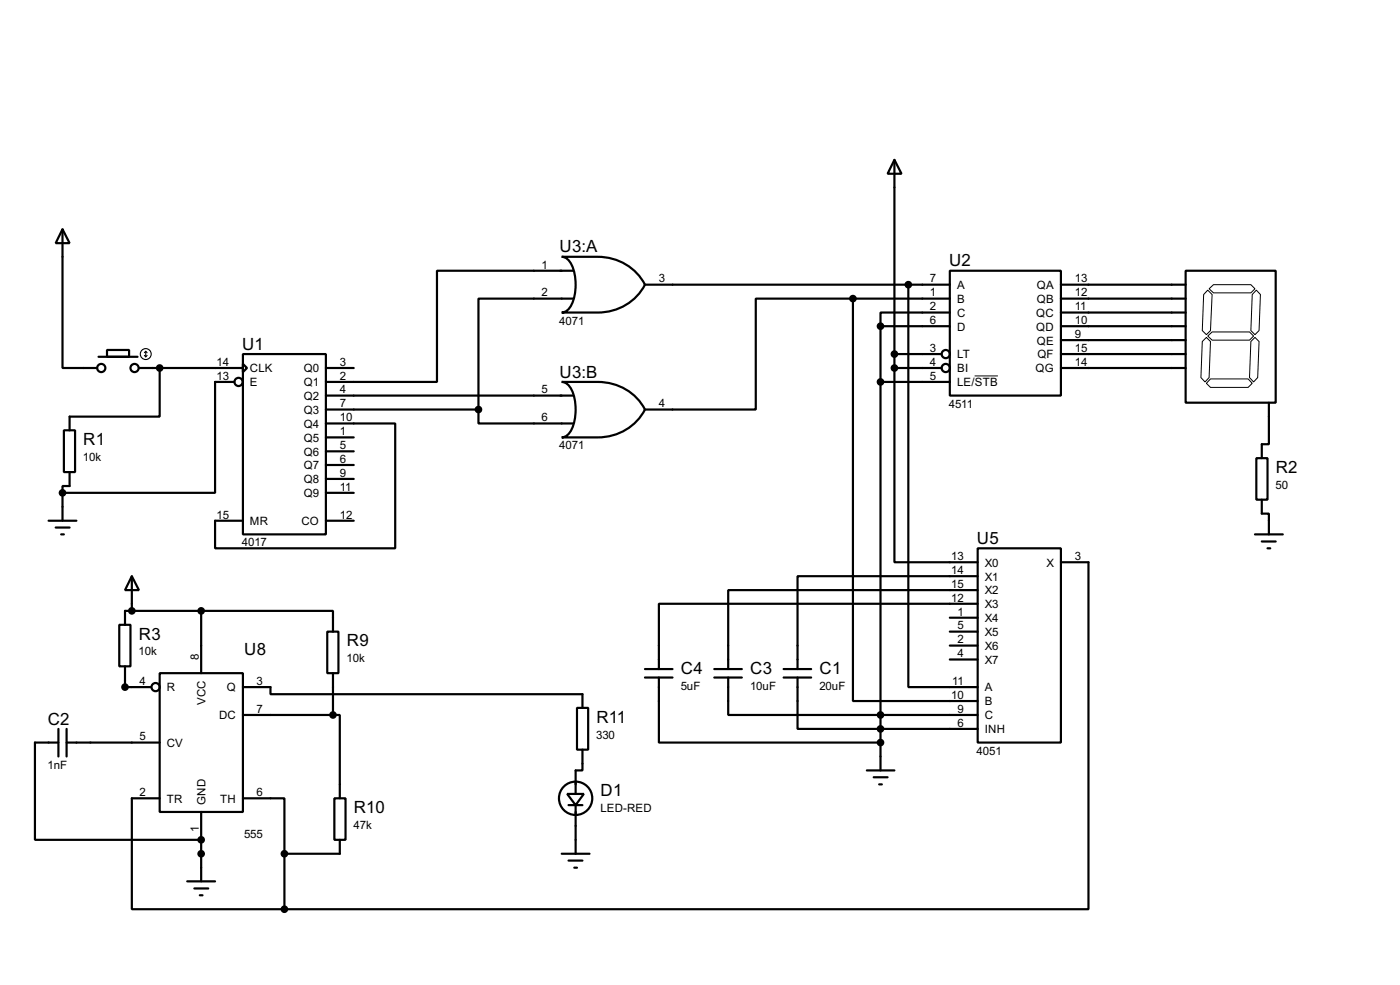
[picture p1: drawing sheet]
<svg xmlns="http://www.w3.org/2000/svg" width="256mm" height="180mm" viewBox="0 0 256 180" stroke-linecap="round" stroke-linejoin="round" font-family="sans-serif">
<g fill="none" stroke="#000" stroke-width=".4">
<path d="M163.9 29.3l1.3 2.5h-2.6zM163.9 29.3v38.1M11.5 42l1.3 2.5h-2.6zM11.5 42v25.4h6.3M102.9 47h6.6a9.6 9.6 0 0 1 8.7 5.1 9.6 9.6 0 0 1-8.7 5.1h-6.6a2.22 2.22 0 0 0 1.8-1.5 9.1 9.1 0 0 0-.3-7.8l-1-.8zM105 49.6h-24.9v20.3h-20.4M105 54.7h-17.3v20.3M118.2 52.1h55.8M156.3 54.7v73.6h22.8M156.3 54.7h-17.8v20.3h-20.3M156.3 54.7h17.7M161.3 59.7h12.7"/>
<path d="M161.3 59.7v81.3M166.4 52.1v73.7h12.7M174 49.6h20.4v22.8h-20.4zM174 57.2h-12.7v2.5M194.4 59.7h22.8M194.4 52.1h22.8M194.4 54.7h22.8M194.4 57.2h22.8M217.2 49.6h16.5v24.1h-16.5zM11.7 78.8h2.1v7.6h-2.1zM18.1 65.3h7.1M19.6 64.1h4.1v1.2h-4.1z"/>
<path d="M25.5 67.4h19M29.3 67.4v8.9h-16.5v2.5M43 69.9h-3.6v20.3h-27.9M44.5 64.8h15.2v33h-15.2zM44.5 66.6l.8 .8-.8 .7zM59.7 77.5h12.7v22.9h-33v-5.1h5.1M59.7 67.4h5.1M59.7 72.4h45.3M59.7 75h28M87.7 75v2.5h17.3M102.9 69.9h6.6a9.6 9.6 0 0 1 8.7 5.1 9.6 9.6 0 0 1-8.7 5.1h-6.6a2.22 2.22 0 0 0 1.8-1.5 9 9 0 0 0-.3-7.8l-1-.8zM161.3 69.9h12.7"/>
<path d="M163.9 67.4v35.5h15.2M163.9 67.4h8.6M163.9 64.8h8.6M194.4 67.4h22.8M194.4 64.8h22.8M194.4 62.3h22.8M232.5 73.7v7.6h-1.3v2.6M8.9 95.3h5.1M10.2 96.6h2.6M11.2 97.8h.5M11.5 90.2v5.1M12.8 86.4v2.6h-1.3v1.2"/>
<path d="M59.7 95.3h5.1M59.7 80.1h5.1M59.7 82.6h5.1M59.7 85.1h5.1M59.7 87.7h5.1M59.7 90.2h5.1M229.9 97.8h5.1M230.2 83.9h2v7.6h-2zM231.2 91.5v2.5h1.3v3.8M231.2 99.1h2.5M21.9 114.4h2v7.6h-2zM24.2 105.5l1.3 2.5h-2.6z"/>
<path d="M24.2 105.5v6.3M36.9 111.8h24.1v3.8M36.9 111.8v11.4M36.9 111.8h-14v2.6M60 115.6h2v7.6h-2zM174 113.1h5.1M174 115.6h5.1M174 118.2h5.1M179.1 100.4h15.3v35.5h-15.3zM179.1 105.5h-33v17M179.1 108h-45.7v14.5M179.1 110.5h-58.4v12"/>
<path d="M194.4 102.9h5v63.5h-147.3M232.2 100.4h.5M10.7 135.9h-4.3v17.8h30.5M10.7 133.4v5.1M12.2 135.9h17.1M12.2 133.4v5.1M22.9 122v3.8h4.8M29.3 123.2h15.2v25.4h-15.2zM44.5 125.8h5.1v1.3h57.1v2.5M44.5 130.9h16.5M61 130.9h1.3v15.2M61 123.2v7.7"/>
<path d="M105.7 129.6h2.1v7.6h-2.1zM106.7 137.2v3.8h-1.2v4.3M118.2 122.5h5M118.2 124h5M120.7 124v11.9h40.6M130.9 122.5h5M130.9 124h5M133.4 124v6.9h45.7M143.6 122.5h5M143.6 124h5M146.1 124v9.4h33M174 120.7h5.1"/>
<path d="M29.3 146.1h-5.1v20.3h27.9M36.9 148.6v12.7M44.5 146.1h7.6v10.2M52.1 156.3v10.1M61.3 146.1h2v7.6h-2zM62.3 153.7v2.6h-10.2M102.9 156.3h5.1M103.9 145.3h3.1l-1.5 2.1zM104.2 147.4h2.5M104.2 157.5h2.5M105.2 158.8h.5M105.5 147.4v8.9"/>
<path d="M158.8 141h5.1M160.1 142.3h2.5M161.1 143.6h.5M34.3 161.3h5.1M35.6 162.6h2.6M36.6 163.9h.5"/>
<circle cx="18.5" cy="67.4" r=".75"/>
<circle cx="24.6" cy="67.4" r=".75"/>
<circle cx="43.7" cy="69.9" r=".75"/>
<circle cx="173.2" cy="64.8" r=".75"/>
<circle cx="173.2" cy="67.4" r=".75"/>
<circle cx="28.5" cy="125.8" r=".75"/>
<circle cx="105.4" cy="146.1" r="3.1"/>
</g>
<circle cx="36.9" cy="153.7" r=".2" fill="#000"/>
<path d="M221.3 53.1l.8 .8-.3 6.6-.8 .8-.7-.8 .2-6.6zM221.5 52.9l.8-.8h6.9l.7 .8-.7 .7h-6.9zM230.2 53.1l.7 .8-.2 6.6-.8 .8-.7-.8 .2-6.6zM178.6 68.8h4.2M220.3 62.5l.7-.7 .8 .7-.3 6.6-.7 .8-.8-.8zM221.3 61.5l.8-.7h6.8l.8 .7-.8 .8h-6.8zM221.8 69.4h6.9l.7 .8-.7 .7h-6.9l-.8-.7zM229.2 62.5l.7-.7 .8 .7-.3 6.6-.7 .8-.8-.8z" fill="none" stroke="#000" stroke-width=".18"/>
<g fill="none" stroke="#000" stroke-width=".2">
<path d="M26.5 65.1l.2 .2M26.7 64.3v1M26.7 64.3l-.2 .3M26.7 64.3l.3 .3M27 65.1l-.3 .2"/>
<circle cx="26.7" cy="64.8" r="1"/>
</g>
<g fill="#000" stroke="#000" stroke-width=".4">
<circle cx="156.2" cy="54.7" r=".5"/>
<circle cx="161.3" cy="59.7" r=".5"/>
<circle cx="166.4" cy="52.1" r=".5"/>
<circle cx="29.2" cy="67.4" r=".5"/>
<circle cx="87.6" cy="75" r=".5"/>
<circle cx="161.3" cy="69.9" r=".5"/>
<circle cx="163.8" cy="64.8" r=".5"/>
<circle cx="163.8" cy="67.4" r=".5"/>
<circle cx="11.4" cy="90.2" r=".5"/>
<circle cx="24.1" cy="111.8" r=".5"/>
<circle cx="36.8" cy="111.8" r=".5"/>
<circle cx="22.9" cy="125.8" r=".5"/>
<circle cx="61" cy="130.9" r=".5"/>
<circle cx="161.3" cy="135.9" r=".5"/>
<circle cx="161.3" cy="133.4" r=".5"/>
<circle cx="161.3" cy="130.9" r=".5"/>
<circle cx="36.8" cy="153.7" r=".5"/>
<circle cx="36.8" cy="156.3" r=".5"/>
<circle cx="52.1" cy="156.3" r=".5"/>
<circle cx="52.1" cy="166.4" r=".5"/>
</g>
<g font-size="3.5">
<text x="102.5" y="46.2">U3:A</text>
<text x="173.9" y="48.7">U2</text>
<text x="44.4" y="64">U1</text>
<text x="102.5" y="69.1">U3:B</text>
<text x="15.3" y="81.5">R1</text>
<text x="233.7" y="86.6">R2</text>
<text x="179" y="99.6">U5</text>
<text x="25.5" y="117.1">R3</text>
<text x="44.8" y="119.9">U8</text>
<text x="63.6" y="118.3">R9</text>
<text x="124.8" y="123.4">C4</text>
<text x="137.5" y="123.4">C3</text>
<text x="150.2" y="123.4">C1</text>
<text x="8.8" y="132.6">C2</text>
<text x="109.3" y="132.3">R11</text>
<text x="64.8" y="148.8">R10</text>
<text x="110" y="145.8">D1</text>
</g>
<g font-size="2.4">
<text x="99.2" y="49.2">1</text>
<text x="120.7" y="51.7">3</text>
<text x="170.4" y="51.7">7</text>
<text x="175.3" y="52.9">A</text>
<text x="189.9" y="52.9">QA</text>
<text x="196.9" y="51.7">13</text>
<text x="99.2" y="54.3">2</text>
<text x="102.5" y="59.4">4071</text>
<text x="170.4" y="54.3">1</text>
<text x="170.4" y="56.8">2</text>
<text x="170.4" y="59.3">6</text>
<text x="175.3" y="55.4">B</text>
<text x="175.3" y="58">C</text>
<text x="189.8" y="58">QC</text>
<text x="189.9" y="55.4">QB</text>
<text x="196.9" y="54.3">12</text>
<text x="196.9" y="56.8">11</text>
<text x="196.9" y="59.3">10</text>
<text x="170.4" y="64.4">3</text>
<text x="175.3" y="60.5">D</text>
<text x="175.3" y="65.6">LT</text>
<text x="189.8" y="60.5">QD</text>
<text x="189.9" y="63.1">QE</text>
<text x="190" y="65.6">QF</text>
<text x="196.9" y="61.9">9</text>
<text x="196.9" y="64.4">15</text>
<text x="39.7" y="67">14</text>
<text x="39.7" y="69.5">13</text>
<text x="45.8" y="68.1">CLK</text>
<text x="45.8" y="70.7">E</text>
<text x="55.6" y="68.1">Q0</text>
<text x="55.6" y="70.7">Q1</text>
<text x="62.3" y="67">3</text>
<text x="62.3" y="69.5">2</text>
<text x="62.3" y="72">4</text>
<text x="99.2" y="72">5</text>
<text x="170.4" y="67">4</text>
<text x="170.4" y="69.5">5</text>
<text x="175.3" y="68.1">BI</text>
<text x="175.3" y="70.7">LE/STB</text>
<text x="189.7" y="68.1">QG</text>
<text x="196.9" y="67">14</text>
<text x="55.6" y="73.2">Q2</text>
<text x="55.6" y="75.8">Q3</text>
<text x="62.3" y="74.6">7</text>
<text x="62.3" y="77.1">10</text>
<text x="99.2" y="77.1">6</text>
<text x="120.7" y="74.6">4</text>
<text x="173.8" y="74.6">4511</text>
<text x="55.6" y="78.3">Q4</text>
<text x="55.6" y="80.8">Q5</text>
<text x="55.6" y="83.4">Q6</text>
<text x="62.3" y="79.7">1</text>
<text x="62.3" y="82.2">5</text>
<text x="102.5" y="82.2">4071</text>
<text x="15.2" y="84.4">10k</text>
<text x="55.6" y="85.9">Q7</text>
<text x="55.6" y="88.5">Q8</text>
<text x="62.3" y="84.7">6</text>
<text x="62.3" y="87.3">9</text>
<text x="62.3" y="89.8">11</text>
<text x="233.7" y="89.5">50</text>
<text x="39.7" y="94.9">15</text>
<text x="55.6" y="91">Q9</text>
<text x="62.3" y="94.9">12</text>
<text x="44.3" y="100">4017</text>
<text x="45.8" y="96.1">MR</text>
<text x="55.2" y="96.1">CO</text>
<text x="174.3" y="102.5">13</text>
<text x="174.3" y="105.1">14</text>
<text x="174.3" y="107.6">15</text>
<text x="180.4" y="103.7">X0</text>
<text x="180.4" y="106.3">X1</text>
<text x="191.7" y="103.7">X</text>
<text x="196.9" y="102.5">3</text>
<text x="174.3" y="110.1">12</text>
<text x="175.4" y="112.7">1</text>
<text x="180.4" y="108.8">X2</text>
<text x="180.4" y="111.3">X3</text>
<text x="180.4" y="113.9">X4</text>
<text x="25.4" y="120">10k</text>
<text x="175.4" y="115.2">5</text>
<text x="175.4" y="117.8">2</text>
<text x="180.4" y="116.4">X5</text>
<text x="180.4" y="119">X6</text>
<text x="25.6" y="125.4">4</text>
<text x="36.5" y="120.7" transform="rotate(-90 36.5 120.7)">8</text>
<text x="47" y="125.4">3</text>
<text x="63.5" y="121.2">10k</text>
<text x="174.4" y="125.4">11</text>
<text x="175.4" y="120.3">4</text>
<text x="180.4" y="121.5">X7</text>
<text x="30.5" y="126.6">R</text>
<text x="37.6" y="129" transform="rotate(-90 37.6 129)">VCC</text>
<text x="40.1" y="131.7">DC</text>
<text x="41.5" y="126.6">Q</text>
<text x="47" y="130.5">7</text>
<text x="124.7" y="126.3">5uF</text>
<text x="137.4" y="126.3">10uF</text>
<text x="150.1" y="126.3">20uF</text>
<text x="174.3" y="127.9">10</text>
<text x="175.4" y="130.5">9</text>
<text x="180.4" y="126.6">A</text>
<text x="180.4" y="129.1">B</text>
<text x="180.4" y="131.7">C</text>
<text x="25.6" y="135.5">5</text>
<text x="30.5" y="136.7">CV</text>
<text x="109.2" y="135.2">330</text>
<text x="175.4" y="133">6</text>
<text x="180.4" y="134.2">INH</text>
<text x="8.7" y="140.7">1nF</text>
<text x="178.9" y="138.1">4051</text>
<text x="25.6" y="145.7">2</text>
<text x="30.5" y="146.9">TR</text>
<text x="37.7" y="147.3" transform="rotate(-90 37.7 147.3)">GND</text>
<text x="40.3" y="146.9">TH</text>
<text x="47" y="145.7">6</text>
<text x="110" y="148.7">LED-RED</text>
<text x="36.5" y="152.3" transform="rotate(-90 36.5 152.3)">1</text>
<text x="44.7" y="153.4">555</text>
<text x="64.8" y="151.7">47k</text>
</g>
</svg>
